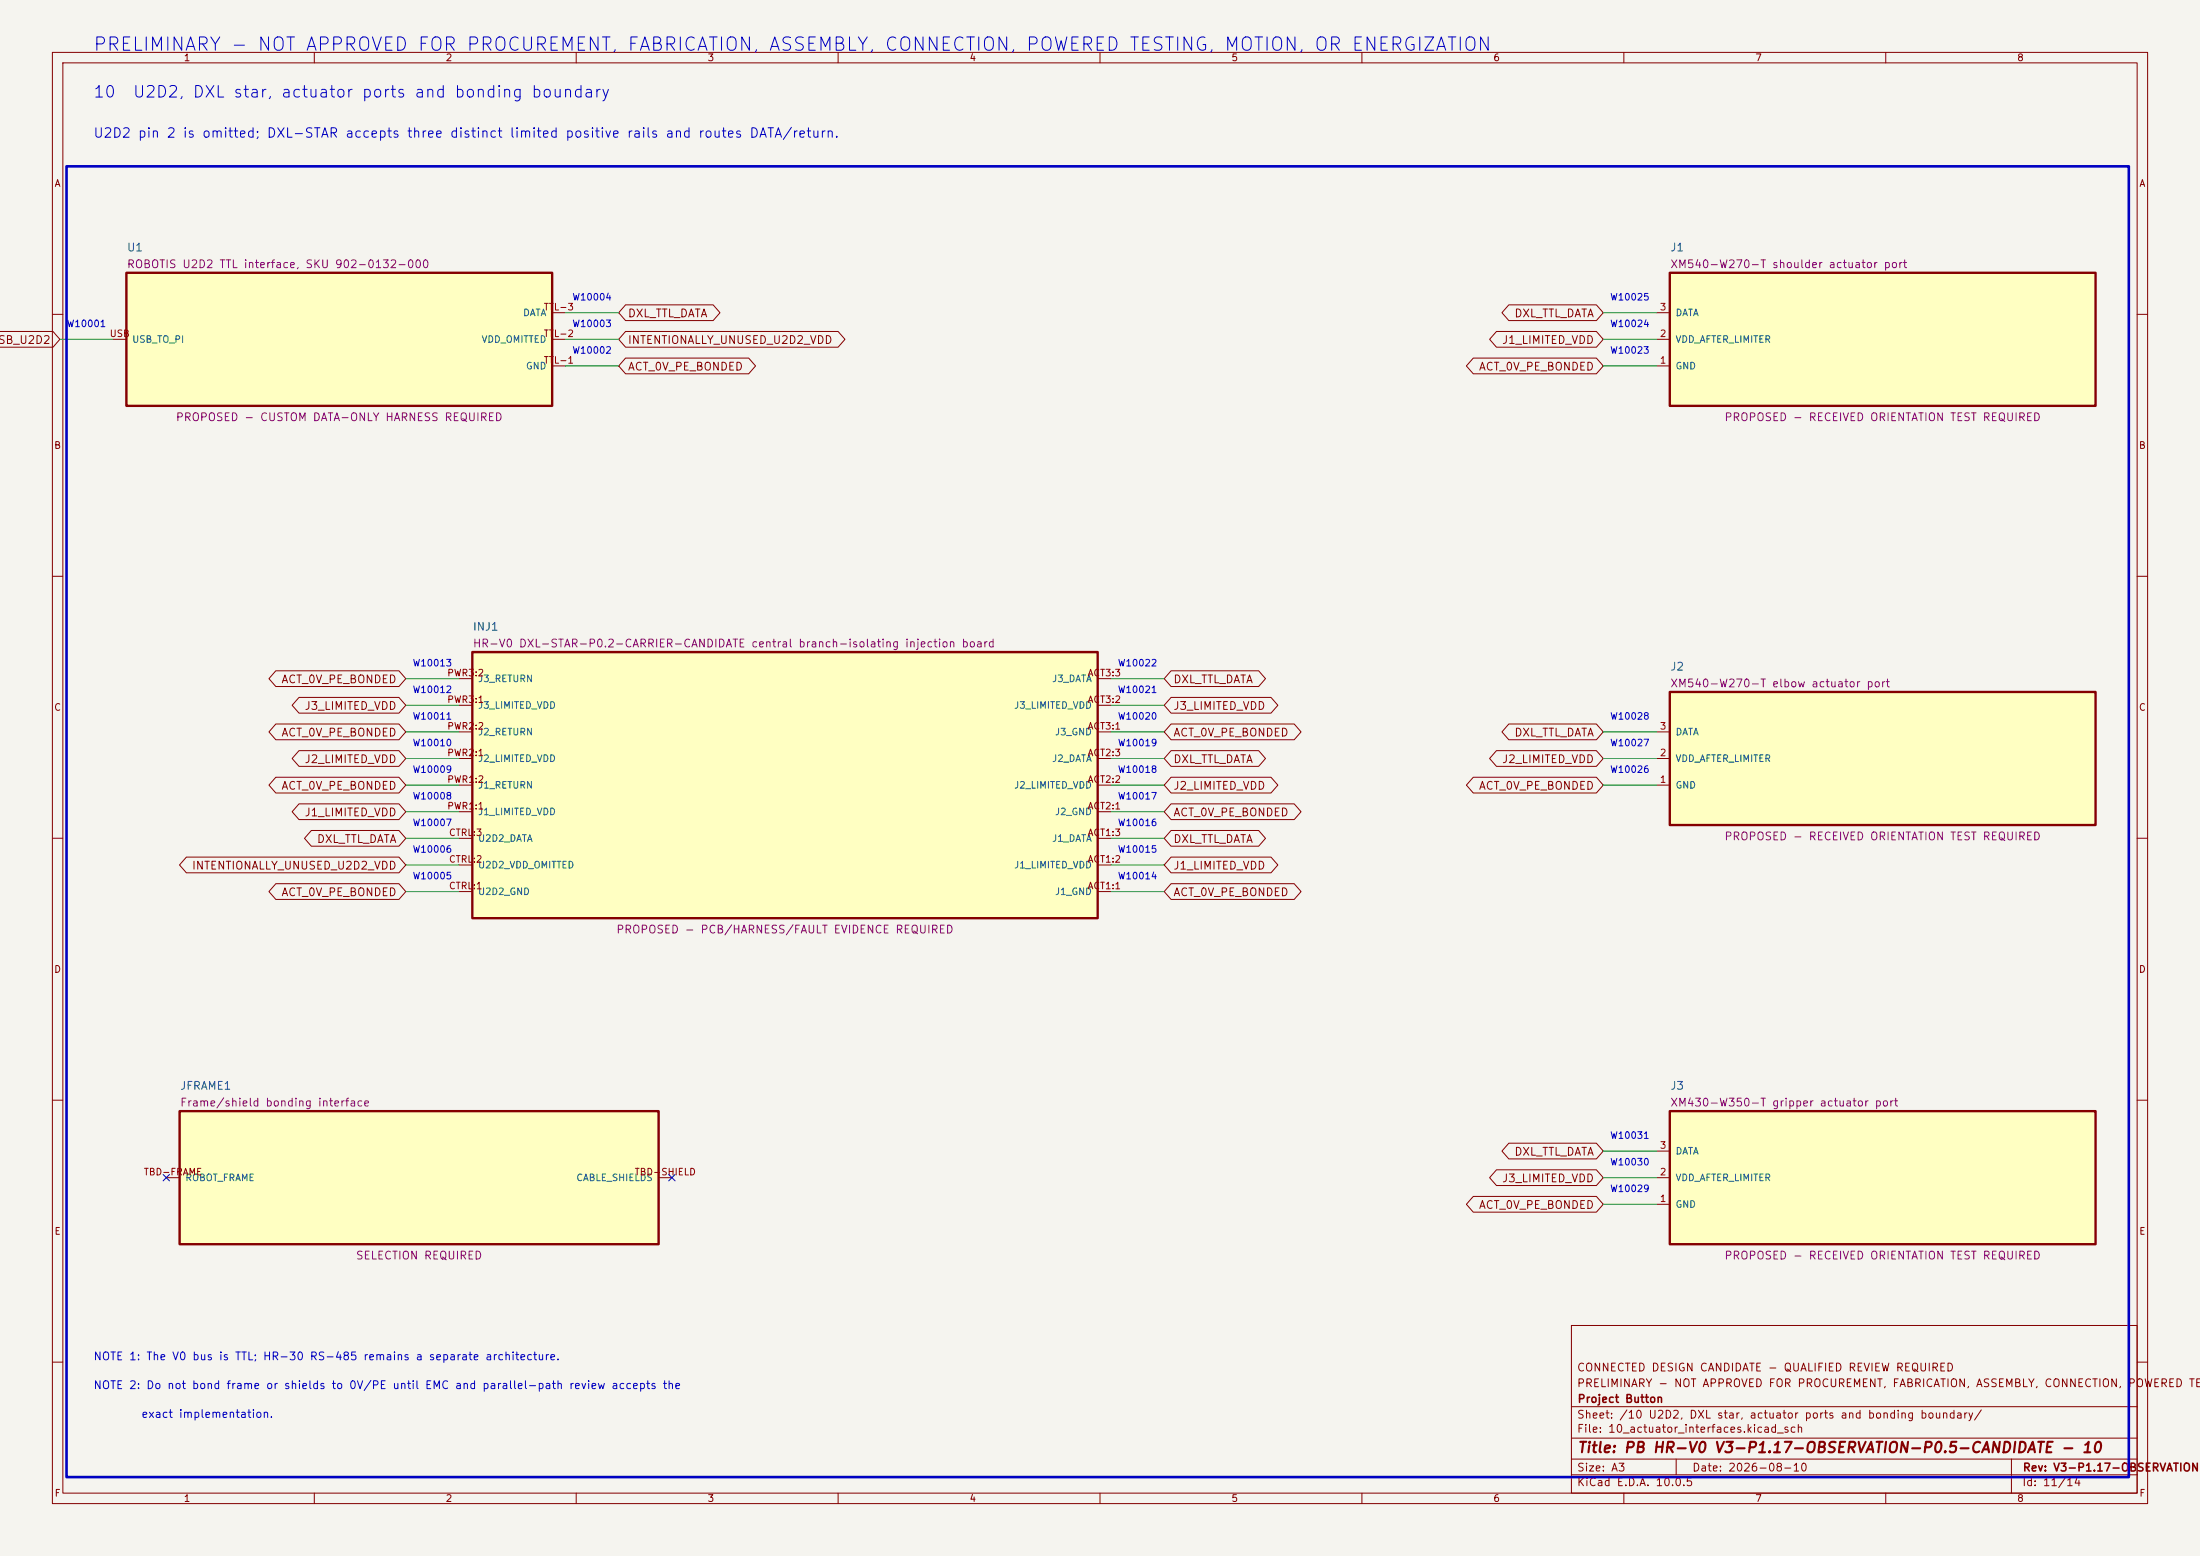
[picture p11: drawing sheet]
(kicad_sch
 (version 20250114) (generator "eeschema") (generator_version "10.0") (paper "A3")
 (title_block (title "PB HR-V0 V3-P1.17-OBSERVATION-P0.5-CANDIDATE - 10") (date "2026-08-10") (rev "V3-P1.17-OBSERVATION-P0.5-CANDIDATE")
  (company "Project Button") (comment 1 "PRELIMINARY - NOT APPROVED FOR PROCUREMENT, FABRICATION, ASSEMBLY, CONNECTION, POWERED TESTING, MOTION, OR ENERGIZATION") (comment 2 "CONNECTED DESIGN CANDIDATE - QUALIFIED REVIEW REQUIRED"))
 (lib_symbols (symbol "PBV3:U1"
   (pin_names (offset 1.016)) (exclude_from_sim no) (in_bom yes) (on_board yes)
   (property "Reference" "U1" (at -40.64 -16.70 0) (effects (font (size 1.50 1.50)) (justify left bottom)))
   (property "Value" "ROBOTIS U2D2 TTL interface, SKU 902-0132-000" (at 0.00 0.00 0) (effects (font (size 1.50 1.50)) (hide yes)))
   (property "Footprint" "" (at 0.00 0.00 0) (effects (font (size 1.50 1.50)) (hide yes)))
   (property "Datasheet" "https://emanual.robotis.com/docs/en/parts/interface/u2d2/" (at 0.00 0.00 0) (effects (font (size 1.50 1.50)) (hide yes)))
   (property "Description" "Pin 2 VDD is intentionally omitted from the project cable. Standard fully populated cables are prohibited in the protected-branch topology." (at 0.00 0.00 0) (effects (font (size 1.50 1.50)) (hide yes)))
   (property "Status" "PROPOSED - CUSTOM DATA-ONLY HARNESS REQUIRED" (at 0.00 15.70 0) (effects (font (size 1.50 1.50)) (justify bottom)))
   (property "Evidence" "" (at 0.00 0.00 0) (effects (font (size 1.50 1.50)) (hide yes)))
   (property "Display" "ROBOTIS U2D2 TTL interface, SKU 902-0132-000" (at -40.64 -13.50 0) (effects (font (size 1.50 1.50)) (justify left bottom)))
   (symbol "U1_0_1"
    (rectangle (start -40.64 -12.70) (end 40.64 12.70) (stroke (width 0.45) (type solid)) (fill (type background))))
   (symbol "U1_1_1" (pin passive line (at -43.18 0.00 0) (length 2.54) (name "USB TO PI" (effects (font (size 1.27 1.27)))) (number "USB" (effects (font (size 1.27 1.27))))) (pin passive line (at 43.18 -5.08 180) (length 2.54) (name "GND" (effects (font (size 1.27 1.27)))) (number "TTL-1" (effects (font (size 1.27 1.27))))) (pin passive line (at 43.18 0.00 180) (length 2.54) (name "VDD OMITTED" (effects (font (size 1.27 1.27)))) (number "TTL-2" (effects (font (size 1.27 1.27))))) (pin passive line (at 43.18 5.08 180) (length 2.54) (name "DATA" (effects (font (size 1.27 1.27)))) (number "TTL-3" (effects (font (size 1.27 1.27))))))
   (embedded_fonts no))
(symbol "PBV3:INJ1"
   (pin_names (offset 1.016)) (exclude_from_sim no) (in_bom yes) (on_board yes)
   (property "Reference" "INJ1" (at -59.69 -29.40 0) (effects (font (size 1.50 1.50)) (justify left bottom)))
   (property "Value" "HR-V0 DXL-STAR-P0.2-CARRIER-CANDIDATE central branch-isolating injection board" (at 0.00 0.00 0) (effects (font (size 1.50 1.50)) (hide yes)))
   (property "Footprint" "" (at 0.00 0.00 0) (effects (font (size 1.50 1.50)) (hide yes)))
   (property "Datasheet" "" (at 0.00 0.00 0) (effects (font (size 1.50 1.50)) (hide yes)))
   (property "Description" "One fixed central star board accepts three separately protected VDD/return branches, shares only DATA and common return, and leaves U2D2 pin 2 physically unrouted. Routed DXL-STAR-P0.2-CARRIER-CANDIDATE source exists; exact cable lengths, terminals, enclosure, signal-integrity, thermal, continuity and no-backfeed proof remain open." (at 0.00 0.00 0) (effects (font (size 1.50 1.50)) (hide yes)))
   (property "Status" "PROPOSED - PCB/HARNESS/FAULT EVIDENCE REQUIRED" (at 0.00 28.40 0) (effects (font (size 1.50 1.50)) (justify bottom)))
   (property "Evidence" "" (at 0.00 0.00 0) (effects (font (size 1.50 1.50)) (hide yes)))
   (property "Display" "HR-V0 DXL-STAR-P0.2-CARRIER-CANDIDATE central branch-isolating injection board" (at -59.69 -26.20 0) (effects (font (size 1.50 1.50)) (justify left bottom)))
   (symbol "INJ1_0_1"
    (rectangle (start -59.69 -25.40) (end 59.69 25.40) (stroke (width 0.45) (type solid)) (fill (type background))))
   (symbol "INJ1_1_1" (pin passive line (at -62.23 -20.32 0) (length 2.54) (name "U2D2 GND" (effects (font (size 1.27 1.27)))) (number "CTRL:1" (effects (font (size 1.27 1.27))))) (pin passive line (at -62.23 -15.24 0) (length 2.54) (name "U2D2 VDD OMITTED" (effects (font (size 1.27 1.27)))) (number "CTRL:2" (effects (font (size 1.27 1.27))))) (pin passive line (at -62.23 -10.16 0) (length 2.54) (name "U2D2 DATA" (effects (font (size 1.27 1.27)))) (number "CTRL:3" (effects (font (size 1.27 1.27))))) (pin passive line (at -62.23 -5.08 0) (length 2.54) (name "J1 LIMITED VDD" (effects (font (size 1.27 1.27)))) (number "PWR1:1" (effects (font (size 1.27 1.27))))) (pin passive line (at -62.23 0.00 0) (length 2.54) (name "J1 RETURN" (effects (font (size 1.27 1.27)))) (number "PWR1:2" (effects (font (size 1.27 1.27))))) (pin passive line (at -62.23 5.08 0) (length 2.54) (name "J2 LIMITED VDD" (effects (font (size 1.27 1.27)))) (number "PWR2:1" (effects (font (size 1.27 1.27))))) (pin passive line (at -62.23 10.16 0) (length 2.54) (name "J2 RETURN" (effects (font (size 1.27 1.27)))) (number "PWR2:2" (effects (font (size 1.27 1.27))))) (pin passive line (at -62.23 15.24 0) (length 2.54) (name "J3 LIMITED VDD" (effects (font (size 1.27 1.27)))) (number "PWR3:1" (effects (font (size 1.27 1.27))))) (pin passive line (at -62.23 20.32 0) (length 2.54) (name "J3 RETURN" (effects (font (size 1.27 1.27)))) (number "PWR3:2" (effects (font (size 1.27 1.27))))) (pin passive line (at 62.23 -20.32 180) (length 2.54) (name "J1 GND" (effects (font (size 1.27 1.27)))) (number "ACT1:1" (effects (font (size 1.27 1.27))))) (pin passive line (at 62.23 -15.24 180) (length 2.54) (name "J1 LIMITED VDD" (effects (font (size 1.27 1.27)))) (number "ACT1:2" (effects (font (size 1.27 1.27))))) (pin passive line (at 62.23 -10.16 180) (length 2.54) (name "J1 DATA" (effects (font (size 1.27 1.27)))) (number "ACT1:3" (effects (font (size 1.27 1.27))))) (pin passive line (at 62.23 -5.08 180) (length 2.54) (name "J2 GND" (effects (font (size 1.27 1.27)))) (number "ACT2:1" (effects (font (size 1.27 1.27))))) (pin passive line (at 62.23 0.00 180) (length 2.54) (name "J2 LIMITED VDD" (effects (font (size 1.27 1.27)))) (number "ACT2:2" (effects (font (size 1.27 1.27))))) (pin passive line (at 62.23 5.08 180) (length 2.54) (name "J2 DATA" (effects (font (size 1.27 1.27)))) (number "ACT2:3" (effects (font (size 1.27 1.27))))) (pin passive line (at 62.23 10.16 180) (length 2.54) (name "J3 GND" (effects (font (size 1.27 1.27)))) (number "ACT3:1" (effects (font (size 1.27 1.27))))) (pin passive line (at 62.23 15.24 180) (length 2.54) (name "J3 LIMITED VDD" (effects (font (size 1.27 1.27)))) (number "ACT3:2" (effects (font (size 1.27 1.27))))) (pin passive line (at 62.23 20.32 180) (length 2.54) (name "J3 DATA" (effects (font (size 1.27 1.27)))) (number "ACT3:3" (effects (font (size 1.27 1.27))))))
   (embedded_fonts no))
(symbol "PBV3:J1"
   (pin_names (offset 1.016)) (exclude_from_sim no) (in_bom yes) (on_board yes)
   (property "Reference" "J1" (at -40.64 -16.70 0) (effects (font (size 1.50 1.50)) (justify left bottom)))
   (property "Value" "XM540-W270-T shoulder actuator port" (at 0.00 0.00 0) (effects (font (size 1.50 1.50)) (hide yes)))
   (property "Footprint" "" (at 0.00 0.00 0) (effects (font (size 1.50 1.50)) (hide yes)))
   (property "Datasheet" "https://emanual.robotis.com/docs/en/dxl/x/xm540-w270/" (at 0.00 0.00 0) (effects (font (size 1.50 1.50)) (hide yes)))
   (property "Description" "ROBOTIS TTL pin names are controlled; plug/socket orientation and injection harness exact parts remain open." (at 0.00 0.00 0) (effects (font (size 1.50 1.50)) (hide yes)))
   (property "Status" "PROPOSED - RECEIVED ORIENTATION TEST REQUIRED" (at 0.00 15.70 0) (effects (font (size 1.50 1.50)) (justify bottom)))
   (property "Evidence" "" (at 0.00 0.00 0) (effects (font (size 1.50 1.50)) (hide yes)))
   (property "Display" "XM540-W270-T shoulder actuator port" (at -40.64 -13.50 0) (effects (font (size 1.50 1.50)) (justify left bottom)))
   (symbol "J1_0_1"
    (rectangle (start -40.64 -12.70) (end 40.64 12.70) (stroke (width 0.45) (type solid)) (fill (type background))))
   (symbol "J1_1_1" (pin passive line (at -43.18 -5.08 0) (length 2.54) (name "GND" (effects (font (size 1.27 1.27)))) (number "1" (effects (font (size 1.27 1.27))))) (pin passive line (at -43.18 0.00 0) (length 2.54) (name "VDD AFTER LIMITER" (effects (font (size 1.27 1.27)))) (number "2" (effects (font (size 1.27 1.27))))) (pin passive line (at -43.18 5.08 0) (length 2.54) (name "DATA" (effects (font (size 1.27 1.27)))) (number "3" (effects (font (size 1.27 1.27))))))
   (embedded_fonts no))
(symbol "PBV3:J2"
   (pin_names (offset 1.016)) (exclude_from_sim no) (in_bom yes) (on_board yes)
   (property "Reference" "J2" (at -40.64 -16.70 0) (effects (font (size 1.50 1.50)) (justify left bottom)))
   (property "Value" "XM540-W270-T elbow actuator port" (at 0.00 0.00 0) (effects (font (size 1.50 1.50)) (hide yes)))
   (property "Footprint" "" (at 0.00 0.00 0) (effects (font (size 1.50 1.50)) (hide yes)))
   (property "Datasheet" "https://emanual.robotis.com/docs/en/dxl/x/xm540-w270/" (at 0.00 0.00 0) (effects (font (size 1.50 1.50)) (hide yes)))
   (property "Description" "Same interface control as J1." (at 0.00 0.00 0) (effects (font (size 1.50 1.50)) (hide yes)))
   (property "Status" "PROPOSED - RECEIVED ORIENTATION TEST REQUIRED" (at 0.00 15.70 0) (effects (font (size 1.50 1.50)) (justify bottom)))
   (property "Evidence" "" (at 0.00 0.00 0) (effects (font (size 1.50 1.50)) (hide yes)))
   (property "Display" "XM540-W270-T elbow actuator port" (at -40.64 -13.50 0) (effects (font (size 1.50 1.50)) (justify left bottom)))
   (symbol "J2_0_1"
    (rectangle (start -40.64 -12.70) (end 40.64 12.70) (stroke (width 0.45) (type solid)) (fill (type background))))
   (symbol "J2_1_1" (pin passive line (at -43.18 -5.08 0) (length 2.54) (name "GND" (effects (font (size 1.27 1.27)))) (number "1" (effects (font (size 1.27 1.27))))) (pin passive line (at -43.18 0.00 0) (length 2.54) (name "VDD AFTER LIMITER" (effects (font (size 1.27 1.27)))) (number "2" (effects (font (size 1.27 1.27))))) (pin passive line (at -43.18 5.08 0) (length 2.54) (name "DATA" (effects (font (size 1.27 1.27)))) (number "3" (effects (font (size 1.27 1.27))))))
   (embedded_fonts no))
(symbol "PBV3:J3"
   (pin_names (offset 1.016)) (exclude_from_sim no) (in_bom yes) (on_board yes)
   (property "Reference" "J3" (at -40.64 -16.70 0) (effects (font (size 1.50 1.50)) (justify left bottom)))
   (property "Value" "XM430-W350-T gripper actuator port" (at 0.00 0.00 0) (effects (font (size 1.50 1.50)) (hide yes)))
   (property "Footprint" "" (at 0.00 0.00 0) (effects (font (size 1.50 1.50)) (hide yes)))
   (property "Datasheet" "https://emanual.robotis.com/docs/en/dxl/x/xm430-w350/" (at 0.00 0.00 0) (effects (font (size 1.50 1.50)) (hide yes)))
   (property "Description" "Exact actuator and gripper mechanical release remain open." (at 0.00 0.00 0) (effects (font (size 1.50 1.50)) (hide yes)))
   (property "Status" "PROPOSED - RECEIVED ORIENTATION TEST REQUIRED" (at 0.00 15.70 0) (effects (font (size 1.50 1.50)) (justify bottom)))
   (property "Evidence" "" (at 0.00 0.00 0) (effects (font (size 1.50 1.50)) (hide yes)))
   (property "Display" "XM430-W350-T gripper actuator port" (at -40.64 -13.50 0) (effects (font (size 1.50 1.50)) (justify left bottom)))
   (symbol "J3_0_1"
    (rectangle (start -40.64 -12.70) (end 40.64 12.70) (stroke (width 0.45) (type solid)) (fill (type background))))
   (symbol "J3_1_1" (pin passive line (at -43.18 -5.08 0) (length 2.54) (name "GND" (effects (font (size 1.27 1.27)))) (number "1" (effects (font (size 1.27 1.27))))) (pin passive line (at -43.18 0.00 0) (length 2.54) (name "VDD AFTER LIMITER" (effects (font (size 1.27 1.27)))) (number "2" (effects (font (size 1.27 1.27))))) (pin passive line (at -43.18 5.08 0) (length 2.54) (name "DATA" (effects (font (size 1.27 1.27)))) (number "3" (effects (font (size 1.27 1.27))))))
   (embedded_fonts no))
(symbol "PBV3:JFRAME1"
   (pin_names (offset 1.016)) (exclude_from_sim no) (in_bom yes) (on_board yes)
   (property "Reference" "JFRAME1" (at -45.72 -16.70 0) (effects (font (size 1.50 1.50)) (justify left bottom)))
   (property "Value" "Frame/shield bonding interface" (at 0.00 0.00 0) (effects (font (size 1.50 1.50)) (hide yes)))
   (property "Footprint" "" (at 0.00 0.00 0) (effects (font (size 1.50 1.50)) (hide yes)))
   (property "Datasheet" "" (at 0.00 0.00 0) (effects (font (size 1.50 1.50)) (hide yes)))
   (property "Description" "Do not connect frame or shield to 0V/PE until EMC and parallel-path review accepts the implementation." (at 0.00 0.00 0) (effects (font (size 1.50 1.50)) (hide yes)))
   (property "Status" "SELECTION REQUIRED" (at 0.00 15.70 0) (effects (font (size 1.50 1.50)) (justify bottom)))
   (property "Evidence" "" (at 0.00 0.00 0) (effects (font (size 1.50 1.50)) (hide yes)))
   (property "Display" "Frame/shield bonding interface" (at -45.72 -13.50 0) (effects (font (size 1.50 1.50)) (justify left bottom)))
   (symbol "JFRAME1_0_1"
    (rectangle (start -45.72 -12.70) (end 45.72 12.70) (stroke (width 0.45) (type solid)) (fill (type background))))
   (symbol "JFRAME1_1_1" (pin passive line (at -48.26 0.00 0) (length 2.54) (name "ROBOT FRAME" (effects (font (size 1.27 1.27)))) (number "TBD-FRAME" (effects (font (size 1.27 1.27))))) (pin passive line (at 48.26 0.00 180) (length 2.54) (name "CABLE SHIELDS" (effects (font (size 1.27 1.27)))) (number "TBD-SHIELD" (effects (font (size 1.27 1.27))))))
   (embedded_fonts no)))
 (text "PRELIMINARY - NOT APPROVED FOR PROCUREMENT, FABRICATION, ASSEMBLY, CONNECTION, POWERED TESTING, MOTION, OR ENERGIZATION" (exclude_from_sim no) (at 17.78 10.16 0) (effects (font (size 2.54 2.54)) (justify left bottom))) (text "10  U2D2, DXL star, actuator ports and bonding boundary" (exclude_from_sim no) (at 17.78 19.05 0) (effects (font (size 2.20 2.20)) (justify left bottom))) (text "U2D2 pin 2 is omitted; DXL-STAR accepts three distinct limited positive rails and routes DATA/return." (exclude_from_sim no) (at 17.78 26.67 0) (effects (font (size 1.80 1.80)) (justify left bottom))) (rectangle (start 12.70 31.75) (end 406.40 281.94) (stroke (width 0.50) (type solid)) (fill (type none))) (wire (pts (xy 21.59 64.77) (xy 11.43 64.77)) (stroke (width 0) (type default)))
(global_label "PI_USB_U2D2" (shape bidirectional) (at 11.43 64.77 180) (fields_autoplaced yes) (effects (font (size 1.50 1.50)) (justify right))
    (property "Intersheetrefs" "${INTERSHEET_REFS}" (at 11.43 67.31 0) (effects (font (size 1.27 1.27)) (hide yes))))
(text "W10001" (exclude_from_sim no) (at 16.51 62.77 0) (effects (font (size 1.27 1.27)) (justify bottom)))
(wire (pts (xy 107.95 69.85) (xy 118.11 69.85)) (stroke (width 0) (type default)))
(global_label "ACT_0V_PE_BONDED" (shape bidirectional) (at 118.11 69.85 0) (fields_autoplaced yes) (effects (font (size 1.50 1.50)) (justify left))
    (property "Intersheetrefs" "${INTERSHEET_REFS}" (at 118.11 72.39 0) (effects (font (size 1.27 1.27)) (hide yes))))
(text "W10002" (exclude_from_sim no) (at 113.03 67.85 0) (effects (font (size 1.27 1.27)) (justify bottom)))
(wire (pts (xy 107.95 64.77) (xy 118.11 64.77)) (stroke (width 0) (type default)))
(global_label "INTENTIONALLY_UNUSED_U2D2_VDD" (shape bidirectional) (at 118.11 64.77 0) (fields_autoplaced yes) (effects (font (size 1.50 1.50)) (justify left))
    (property "Intersheetrefs" "${INTERSHEET_REFS}" (at 118.11 67.31 0) (effects (font (size 1.27 1.27)) (hide yes))))
(text "W10003" (exclude_from_sim no) (at 113.03 62.77 0) (effects (font (size 1.27 1.27)) (justify bottom)))
(wire (pts (xy 107.95 59.69) (xy 118.11 59.69)) (stroke (width 0) (type default)))
(global_label "DXL_TTL_DATA" (shape bidirectional) (at 118.11 59.69 0) (fields_autoplaced yes) (effects (font (size 1.50 1.50)) (justify left))
    (property "Intersheetrefs" "${INTERSHEET_REFS}" (at 118.11 62.23 0) (effects (font (size 1.27 1.27)) (hide yes))))
(text "W10004" (exclude_from_sim no) (at 113.03 57.69 0) (effects (font (size 1.27 1.27)) (justify bottom))) (wire (pts (xy 87.63 170.18) (xy 77.47 170.18)) (stroke (width 0) (type default)))
(global_label "ACT_0V_PE_BONDED" (shape bidirectional) (at 77.47 170.18 180) (fields_autoplaced yes) (effects (font (size 1.50 1.50)) (justify right))
    (property "Intersheetrefs" "${INTERSHEET_REFS}" (at 77.47 172.72 0) (effects (font (size 1.27 1.27)) (hide yes))))
(text "W10005" (exclude_from_sim no) (at 82.55 168.18 0) (effects (font (size 1.27 1.27)) (justify bottom)))
(wire (pts (xy 87.63 165.10) (xy 77.47 165.10)) (stroke (width 0) (type default)))
(global_label "INTENTIONALLY_UNUSED_U2D2_VDD" (shape bidirectional) (at 77.47 165.10 180) (fields_autoplaced yes) (effects (font (size 1.50 1.50)) (justify right))
    (property "Intersheetrefs" "${INTERSHEET_REFS}" (at 77.47 167.64 0) (effects (font (size 1.27 1.27)) (hide yes))))
(text "W10006" (exclude_from_sim no) (at 82.55 163.10 0) (effects (font (size 1.27 1.27)) (justify bottom)))
(wire (pts (xy 87.63 160.02) (xy 77.47 160.02)) (stroke (width 0) (type default)))
(global_label "DXL_TTL_DATA" (shape bidirectional) (at 77.47 160.02 180) (fields_autoplaced yes) (effects (font (size 1.50 1.50)) (justify right))
    (property "Intersheetrefs" "${INTERSHEET_REFS}" (at 77.47 162.56 0) (effects (font (size 1.27 1.27)) (hide yes))))
(text "W10007" (exclude_from_sim no) (at 82.55 158.02 0) (effects (font (size 1.27 1.27)) (justify bottom)))
(wire (pts (xy 87.63 154.94) (xy 77.47 154.94)) (stroke (width 0) (type default)))
(global_label "J1_LIMITED_VDD" (shape bidirectional) (at 77.47 154.94 180) (fields_autoplaced yes) (effects (font (size 1.50 1.50)) (justify right))
    (property "Intersheetrefs" "${INTERSHEET_REFS}" (at 77.47 157.48 0) (effects (font (size 1.27 1.27)) (hide yes))))
(text "W10008" (exclude_from_sim no) (at 82.55 152.94 0) (effects (font (size 1.27 1.27)) (justify bottom)))
(wire (pts (xy 87.63 149.86) (xy 77.47 149.86)) (stroke (width 0) (type default)))
(global_label "ACT_0V_PE_BONDED" (shape bidirectional) (at 77.47 149.86 180) (fields_autoplaced yes) (effects (font (size 1.50 1.50)) (justify right))
    (property "Intersheetrefs" "${INTERSHEET_REFS}" (at 77.47 152.40 0) (effects (font (size 1.27 1.27)) (hide yes))))
(text "W10009" (exclude_from_sim no) (at 82.55 147.86 0) (effects (font (size 1.27 1.27)) (justify bottom)))
(wire (pts (xy 87.63 144.78) (xy 77.47 144.78)) (stroke (width 0) (type default)))
(global_label "J2_LIMITED_VDD" (shape bidirectional) (at 77.47 144.78 180) (fields_autoplaced yes) (effects (font (size 1.50 1.50)) (justify right))
    (property "Intersheetrefs" "${INTERSHEET_REFS}" (at 77.47 147.32 0) (effects (font (size 1.27 1.27)) (hide yes))))
(text "W10010" (exclude_from_sim no) (at 82.55 142.78 0) (effects (font (size 1.27 1.27)) (justify bottom)))
(wire (pts (xy 87.63 139.70) (xy 77.47 139.70)) (stroke (width 0) (type default)))
(global_label "ACT_0V_PE_BONDED" (shape bidirectional) (at 77.47 139.70 180) (fields_autoplaced yes) (effects (font (size 1.50 1.50)) (justify right))
    (property "Intersheetrefs" "${INTERSHEET_REFS}" (at 77.47 142.24 0) (effects (font (size 1.27 1.27)) (hide yes))))
(text "W10011" (exclude_from_sim no) (at 82.55 137.70 0) (effects (font (size 1.27 1.27)) (justify bottom)))
(wire (pts (xy 87.63 134.62) (xy 77.47 134.62)) (stroke (width 0) (type default)))
(global_label "J3_LIMITED_VDD" (shape bidirectional) (at 77.47 134.62 180) (fields_autoplaced yes) (effects (font (size 1.50 1.50)) (justify right))
    (property "Intersheetrefs" "${INTERSHEET_REFS}" (at 77.47 137.16 0) (effects (font (size 1.27 1.27)) (hide yes))))
(text "W10012" (exclude_from_sim no) (at 82.55 132.62 0) (effects (font (size 1.27 1.27)) (justify bottom)))
(wire (pts (xy 87.63 129.54) (xy 77.47 129.54)) (stroke (width 0) (type default)))
(global_label "ACT_0V_PE_BONDED" (shape bidirectional) (at 77.47 129.54 180) (fields_autoplaced yes) (effects (font (size 1.50 1.50)) (justify right))
    (property "Intersheetrefs" "${INTERSHEET_REFS}" (at 77.47 132.08 0) (effects (font (size 1.27 1.27)) (hide yes))))
(text "W10013" (exclude_from_sim no) (at 82.55 127.54 0) (effects (font (size 1.27 1.27)) (justify bottom)))
(wire (pts (xy 212.09 170.18) (xy 222.25 170.18)) (stroke (width 0) (type default)))
(global_label "ACT_0V_PE_BONDED" (shape bidirectional) (at 222.25 170.18 0) (fields_autoplaced yes) (effects (font (size 1.50 1.50)) (justify left))
    (property "Intersheetrefs" "${INTERSHEET_REFS}" (at 222.25 172.72 0) (effects (font (size 1.27 1.27)) (hide yes))))
(text "W10014" (exclude_from_sim no) (at 217.17 168.18 0) (effects (font (size 1.27 1.27)) (justify bottom)))
(wire (pts (xy 212.09 165.10) (xy 222.25 165.10)) (stroke (width 0) (type default)))
(global_label "J1_LIMITED_VDD" (shape bidirectional) (at 222.25 165.10 0) (fields_autoplaced yes) (effects (font (size 1.50 1.50)) (justify left))
    (property "Intersheetrefs" "${INTERSHEET_REFS}" (at 222.25 167.64 0) (effects (font (size 1.27 1.27)) (hide yes))))
(text "W10015" (exclude_from_sim no) (at 217.17 163.10 0) (effects (font (size 1.27 1.27)) (justify bottom)))
(wire (pts (xy 212.09 160.02) (xy 222.25 160.02)) (stroke (width 0) (type default)))
(global_label "DXL_TTL_DATA" (shape bidirectional) (at 222.25 160.02 0) (fields_autoplaced yes) (effects (font (size 1.50 1.50)) (justify left))
    (property "Intersheetrefs" "${INTERSHEET_REFS}" (at 222.25 162.56 0) (effects (font (size 1.27 1.27)) (hide yes))))
(text "W10016" (exclude_from_sim no) (at 217.17 158.02 0) (effects (font (size 1.27 1.27)) (justify bottom)))
(wire (pts (xy 212.09 154.94) (xy 222.25 154.94)) (stroke (width 0) (type default)))
(global_label "ACT_0V_PE_BONDED" (shape bidirectional) (at 222.25 154.94 0) (fields_autoplaced yes) (effects (font (size 1.50 1.50)) (justify left))
    (property "Intersheetrefs" "${INTERSHEET_REFS}" (at 222.25 157.48 0) (effects (font (size 1.27 1.27)) (hide yes))))
(text "W10017" (exclude_from_sim no) (at 217.17 152.94 0) (effects (font (size 1.27 1.27)) (justify bottom)))
(wire (pts (xy 212.09 149.86) (xy 222.25 149.86)) (stroke (width 0) (type default)))
(global_label "J2_LIMITED_VDD" (shape bidirectional) (at 222.25 149.86 0) (fields_autoplaced yes) (effects (font (size 1.50 1.50)) (justify left))
    (property "Intersheetrefs" "${INTERSHEET_REFS}" (at 222.25 152.40 0) (effects (font (size 1.27 1.27)) (hide yes))))
(text "W10018" (exclude_from_sim no) (at 217.17 147.86 0) (effects (font (size 1.27 1.27)) (justify bottom)))
(wire (pts (xy 212.09 144.78) (xy 222.25 144.78)) (stroke (width 0) (type default)))
(global_label "DXL_TTL_DATA" (shape bidirectional) (at 222.25 144.78 0) (fields_autoplaced yes) (effects (font (size 1.50 1.50)) (justify left))
    (property "Intersheetrefs" "${INTERSHEET_REFS}" (at 222.25 147.32 0) (effects (font (size 1.27 1.27)) (hide yes))))
(text "W10019" (exclude_from_sim no) (at 217.17 142.78 0) (effects (font (size 1.27 1.27)) (justify bottom)))
(wire (pts (xy 212.09 139.70) (xy 222.25 139.70)) (stroke (width 0) (type default)))
(global_label "ACT_0V_PE_BONDED" (shape bidirectional) (at 222.25 139.70 0) (fields_autoplaced yes) (effects (font (size 1.50 1.50)) (justify left))
    (property "Intersheetrefs" "${INTERSHEET_REFS}" (at 222.25 142.24 0) (effects (font (size 1.27 1.27)) (hide yes))))
(text "W10020" (exclude_from_sim no) (at 217.17 137.70 0) (effects (font (size 1.27 1.27)) (justify bottom)))
(wire (pts (xy 212.09 134.62) (xy 222.25 134.62)) (stroke (width 0) (type default)))
(global_label "J3_LIMITED_VDD" (shape bidirectional) (at 222.25 134.62 0) (fields_autoplaced yes) (effects (font (size 1.50 1.50)) (justify left))
    (property "Intersheetrefs" "${INTERSHEET_REFS}" (at 222.25 137.16 0) (effects (font (size 1.27 1.27)) (hide yes))))
(text "W10021" (exclude_from_sim no) (at 217.17 132.62 0) (effects (font (size 1.27 1.27)) (justify bottom)))
(wire (pts (xy 212.09 129.54) (xy 222.25 129.54)) (stroke (width 0) (type default)))
(global_label "DXL_TTL_DATA" (shape bidirectional) (at 222.25 129.54 0) (fields_autoplaced yes) (effects (font (size 1.50 1.50)) (justify left))
    (property "Intersheetrefs" "${INTERSHEET_REFS}" (at 222.25 132.08 0) (effects (font (size 1.27 1.27)) (hide yes))))
(text "W10022" (exclude_from_sim no) (at 217.17 127.54 0) (effects (font (size 1.27 1.27)) (justify bottom))) (wire (pts (xy 316.23 69.85) (xy 306.07 69.85)) (stroke (width 0) (type default)))
(global_label "ACT_0V_PE_BONDED" (shape bidirectional) (at 306.07 69.85 180) (fields_autoplaced yes) (effects (font (size 1.50 1.50)) (justify right))
    (property "Intersheetrefs" "${INTERSHEET_REFS}" (at 306.07 72.39 0) (effects (font (size 1.27 1.27)) (hide yes))))
(text "W10023" (exclude_from_sim no) (at 311.15 67.85 0) (effects (font (size 1.27 1.27)) (justify bottom)))
(wire (pts (xy 316.23 64.77) (xy 306.07 64.77)) (stroke (width 0) (type default)))
(global_label "J1_LIMITED_VDD" (shape bidirectional) (at 306.07 64.77 180) (fields_autoplaced yes) (effects (font (size 1.50 1.50)) (justify right))
    (property "Intersheetrefs" "${INTERSHEET_REFS}" (at 306.07 67.31 0) (effects (font (size 1.27 1.27)) (hide yes))))
(text "W10024" (exclude_from_sim no) (at 311.15 62.77 0) (effects (font (size 1.27 1.27)) (justify bottom)))
(wire (pts (xy 316.23 59.69) (xy 306.07 59.69)) (stroke (width 0) (type default)))
(global_label "DXL_TTL_DATA" (shape bidirectional) (at 306.07 59.69 180) (fields_autoplaced yes) (effects (font (size 1.50 1.50)) (justify right))
    (property "Intersheetrefs" "${INTERSHEET_REFS}" (at 306.07 62.23 0) (effects (font (size 1.27 1.27)) (hide yes))))
(text "W10025" (exclude_from_sim no) (at 311.15 57.69 0) (effects (font (size 1.27 1.27)) (justify bottom))) (wire (pts (xy 316.23 149.86) (xy 306.07 149.86)) (stroke (width 0) (type default)))
(global_label "ACT_0V_PE_BONDED" (shape bidirectional) (at 306.07 149.86 180) (fields_autoplaced yes) (effects (font (size 1.50 1.50)) (justify right))
    (property "Intersheetrefs" "${INTERSHEET_REFS}" (at 306.07 152.40 0) (effects (font (size 1.27 1.27)) (hide yes))))
(text "W10026" (exclude_from_sim no) (at 311.15 147.86 0) (effects (font (size 1.27 1.27)) (justify bottom)))
(wire (pts (xy 316.23 144.78) (xy 306.07 144.78)) (stroke (width 0) (type default)))
(global_label "J2_LIMITED_VDD" (shape bidirectional) (at 306.07 144.78 180) (fields_autoplaced yes) (effects (font (size 1.50 1.50)) (justify right))
    (property "Intersheetrefs" "${INTERSHEET_REFS}" (at 306.07 147.32 0) (effects (font (size 1.27 1.27)) (hide yes))))
(text "W10027" (exclude_from_sim no) (at 311.15 142.78 0) (effects (font (size 1.27 1.27)) (justify bottom)))
(wire (pts (xy 316.23 139.70) (xy 306.07 139.70)) (stroke (width 0) (type default)))
(global_label "DXL_TTL_DATA" (shape bidirectional) (at 306.07 139.70 180) (fields_autoplaced yes) (effects (font (size 1.50 1.50)) (justify right))
    (property "Intersheetrefs" "${INTERSHEET_REFS}" (at 306.07 142.24 0) (effects (font (size 1.27 1.27)) (hide yes))))
(text "W10028" (exclude_from_sim no) (at 311.15 137.70 0) (effects (font (size 1.27 1.27)) (justify bottom))) (wire (pts (xy 316.23 229.87) (xy 306.07 229.87)) (stroke (width 0) (type default)))
(global_label "ACT_0V_PE_BONDED" (shape bidirectional) (at 306.07 229.87 180) (fields_autoplaced yes) (effects (font (size 1.50 1.50)) (justify right))
    (property "Intersheetrefs" "${INTERSHEET_REFS}" (at 306.07 232.41 0) (effects (font (size 1.27 1.27)) (hide yes))))
(text "W10029" (exclude_from_sim no) (at 311.15 227.87 0) (effects (font (size 1.27 1.27)) (justify bottom)))
(wire (pts (xy 316.23 224.79) (xy 306.07 224.79)) (stroke (width 0) (type default)))
(global_label "J3_LIMITED_VDD" (shape bidirectional) (at 306.07 224.79 180) (fields_autoplaced yes) (effects (font (size 1.50 1.50)) (justify right))
    (property "Intersheetrefs" "${INTERSHEET_REFS}" (at 306.07 227.33 0) (effects (font (size 1.27 1.27)) (hide yes))))
(text "W10030" (exclude_from_sim no) (at 311.15 222.79 0) (effects (font (size 1.27 1.27)) (justify bottom)))
(wire (pts (xy 316.23 219.71) (xy 306.07 219.71)) (stroke (width 0) (type default)))
(global_label "DXL_TTL_DATA" (shape bidirectional) (at 306.07 219.71 180) (fields_autoplaced yes) (effects (font (size 1.50 1.50)) (justify right))
    (property "Intersheetrefs" "${INTERSHEET_REFS}" (at 306.07 222.25 0) (effects (font (size 1.27 1.27)) (hide yes))))
(text "W10031" (exclude_from_sim no) (at 311.15 217.71 0) (effects (font (size 1.27 1.27)) (justify bottom))) (no_connect (at 31.75 224.79))
(no_connect (at 128.27 224.79)) (text "NOTE 1: The V0 bus is TTL; HR-30 RS-485 remains a separate architecture." (exclude_from_sim no) (at 17.78 260.00 0) (effects (font (size 1.50 1.50)) (justify left bottom))) (text "NOTE 2: Do not bond frame or shields to 0V/PE until EMC and parallel-path review accepts the" (exclude_from_sim no) (at 17.78 265.50 0) (effects (font (size 1.50 1.50)) (justify left bottom))) (text "        exact implementation." (exclude_from_sim no) (at 17.78 271.00 0) (effects (font (size 1.50 1.50)) (justify left bottom)))
 (symbol
   (lib_id "PBV3:U1") (at 64.77 64.77 0) (unit 1) (exclude_from_sim no) (in_bom yes) (on_board yes) (dnp no)
   (property "Reference" "U1" (at 24.13 48.07 0) (effects (font (size 1.50 1.50)) (justify left bottom)))
   (property "Value" "ROBOTIS U2D2 TTL interface, SKU 902-0132-000" (at 64.77 64.77 0) (effects (font (size 1.50 1.50)) (hide yes)))
   (property "Footprint" "" (at 64.77 64.77 0) (effects (font (size 1.50 1.50)) (hide yes)))
   (property "Datasheet" "https://emanual.robotis.com/docs/en/parts/interface/u2d2/" (at 64.77 64.77 0) (effects (font (size 1.50 1.50)) (hide yes)))
   (property "Description" "Pin 2 VDD is intentionally omitted from the project cable. Standard fully populated cables are prohibited in the protected-branch topology." (at 64.77 64.77 0) (effects (font (size 1.50 1.50)) (hide yes)))
   (property "Status" "PROPOSED - CUSTOM DATA-ONLY HARNESS REQUIRED" (at 64.77 80.47 0) (effects (font (size 1.50 1.50)) (justify bottom)))
   (property "Evidence" "" (at 64.77 64.77 0) (effects (font (size 1.50 1.50)) (hide yes)))
   (property "Display" "ROBOTIS U2D2 TTL interface, SKU 902-0132-000" (at 24.13 51.27 0) (effects (font (size 1.50 1.50)) (justify left bottom))) (pin "TTL-1") (pin "TTL-2") (pin "TTL-3") (pin "USB"))
(symbol
   (lib_id "PBV3:INJ1") (at 149.86 149.86 0) (unit 1) (exclude_from_sim no) (in_bom yes) (on_board yes) (dnp no)
   (property "Reference" "INJ1" (at 90.17 120.46 0) (effects (font (size 1.50 1.50)) (justify left bottom)))
   (property "Value" "HR-V0 DXL-STAR-P0.2-CARRIER-CANDIDATE central branch-isolating injection board" (at 149.86 149.86 0) (effects (font (size 1.50 1.50)) (hide yes)))
   (property "Footprint" "" (at 149.86 149.86 0) (effects (font (size 1.50 1.50)) (hide yes)))
   (property "Datasheet" "" (at 149.86 149.86 0) (effects (font (size 1.50 1.50)) (hide yes)))
   (property "Description" "One fixed central star board accepts three separately protected VDD/return branches, shares only DATA and common return, and leaves U2D2 pin 2 physically unrouted. Routed DXL-STAR-P0.2-CARRIER-CANDIDATE source exists; exact cable lengths, terminals, enclosure, signal-integrity, thermal, continuity and no-backfeed proof remain open." (at 149.86 149.86 0) (effects (font (size 1.50 1.50)) (hide yes)))
   (property "Status" "PROPOSED - PCB/HARNESS/FAULT EVIDENCE REQUIRED" (at 149.86 178.26 0) (effects (font (size 1.50 1.50)) (justify bottom)))
   (property "Evidence" "" (at 149.86 149.86 0) (effects (font (size 1.50 1.50)) (hide yes)))
   (property "Display" "HR-V0 DXL-STAR-P0.2-CARRIER-CANDIDATE central branch-isolating injection board" (at 90.17 123.66 0) (effects (font (size 1.50 1.50)) (justify left bottom))) (pin "CTRL:1") (pin "CTRL:2") (pin "CTRL:3") (pin "PWR1:1") (pin "PWR1:2") (pin "PWR2:1") (pin "PWR2:2") (pin "PWR3:1") (pin "PWR3:2") (pin "ACT1:1") (pin "ACT1:2") (pin "ACT1:3") (pin "ACT2:1") (pin "ACT2:2") (pin "ACT2:3") (pin "ACT3:1") (pin "ACT3:2") (pin "ACT3:3"))
(symbol
   (lib_id "PBV3:J1") (at 359.41 64.77 0) (unit 1) (exclude_from_sim no) (in_bom yes) (on_board yes) (dnp no)
   (property "Reference" "J1" (at 318.77 48.07 0) (effects (font (size 1.50 1.50)) (justify left bottom)))
   (property "Value" "XM540-W270-T shoulder actuator port" (at 359.41 64.77 0) (effects (font (size 1.50 1.50)) (hide yes)))
   (property "Footprint" "" (at 359.41 64.77 0) (effects (font (size 1.50 1.50)) (hide yes)))
   (property "Datasheet" "https://emanual.robotis.com/docs/en/dxl/x/xm540-w270/" (at 359.41 64.77 0) (effects (font (size 1.50 1.50)) (hide yes)))
   (property "Description" "ROBOTIS TTL pin names are controlled; plug/socket orientation and injection harness exact parts remain open." (at 359.41 64.77 0) (effects (font (size 1.50 1.50)) (hide yes)))
   (property "Status" "PROPOSED - RECEIVED ORIENTATION TEST REQUIRED" (at 359.41 80.47 0) (effects (font (size 1.50 1.50)) (justify bottom)))
   (property "Evidence" "" (at 359.41 64.77 0) (effects (font (size 1.50 1.50)) (hide yes)))
   (property "Display" "XM540-W270-T shoulder actuator port" (at 318.77 51.27 0) (effects (font (size 1.50 1.50)) (justify left bottom))) (pin "1") (pin "2") (pin "3"))
(symbol
   (lib_id "PBV3:J2") (at 359.41 144.78 0) (unit 1) (exclude_from_sim no) (in_bom yes) (on_board yes) (dnp no)
   (property "Reference" "J2" (at 318.77 128.08 0) (effects (font (size 1.50 1.50)) (justify left bottom)))
   (property "Value" "XM540-W270-T elbow actuator port" (at 359.41 144.78 0) (effects (font (size 1.50 1.50)) (hide yes)))
   (property "Footprint" "" (at 359.41 144.78 0) (effects (font (size 1.50 1.50)) (hide yes)))
   (property "Datasheet" "https://emanual.robotis.com/docs/en/dxl/x/xm540-w270/" (at 359.41 144.78 0) (effects (font (size 1.50 1.50)) (hide yes)))
   (property "Description" "Same interface control as J1." (at 359.41 144.78 0) (effects (font (size 1.50 1.50)) (hide yes)))
   (property "Status" "PROPOSED - RECEIVED ORIENTATION TEST REQUIRED" (at 359.41 160.48 0) (effects (font (size 1.50 1.50)) (justify bottom)))
   (property "Evidence" "" (at 359.41 144.78 0) (effects (font (size 1.50 1.50)) (hide yes)))
   (property "Display" "XM540-W270-T elbow actuator port" (at 318.77 131.28 0) (effects (font (size 1.50 1.50)) (justify left bottom))) (pin "1") (pin "2") (pin "3"))
(symbol
   (lib_id "PBV3:J3") (at 359.41 224.79 0) (unit 1) (exclude_from_sim no) (in_bom yes) (on_board yes) (dnp no)
   (property "Reference" "J3" (at 318.77 208.09 0) (effects (font (size 1.50 1.50)) (justify left bottom)))
   (property "Value" "XM430-W350-T gripper actuator port" (at 359.41 224.79 0) (effects (font (size 1.50 1.50)) (hide yes)))
   (property "Footprint" "" (at 359.41 224.79 0) (effects (font (size 1.50 1.50)) (hide yes)))
   (property "Datasheet" "https://emanual.robotis.com/docs/en/dxl/x/xm430-w350/" (at 359.41 224.79 0) (effects (font (size 1.50 1.50)) (hide yes)))
   (property "Description" "Exact actuator and gripper mechanical release remain open." (at 359.41 224.79 0) (effects (font (size 1.50 1.50)) (hide yes)))
   (property "Status" "PROPOSED - RECEIVED ORIENTATION TEST REQUIRED" (at 359.41 240.49 0) (effects (font (size 1.50 1.50)) (justify bottom)))
   (property "Evidence" "" (at 359.41 224.79 0) (effects (font (size 1.50 1.50)) (hide yes)))
   (property "Display" "XM430-W350-T gripper actuator port" (at 318.77 211.29 0) (effects (font (size 1.50 1.50)) (justify left bottom))) (pin "1") (pin "2") (pin "3"))
(symbol
   (lib_id "PBV3:JFRAME1") (at 80.01 224.79 0) (unit 1) (exclude_from_sim no) (in_bom yes) (on_board yes) (dnp no)
   (property "Reference" "JFRAME1" (at 34.29 208.09 0) (effects (font (size 1.50 1.50)) (justify left bottom)))
   (property "Value" "Frame/shield bonding interface" (at 80.01 224.79 0) (effects (font (size 1.50 1.50)) (hide yes)))
   (property "Footprint" "" (at 80.01 224.79 0) (effects (font (size 1.50 1.50)) (hide yes)))
   (property "Datasheet" "" (at 80.01 224.79 0) (effects (font (size 1.50 1.50)) (hide yes)))
   (property "Description" "Do not connect frame or shield to 0V/PE until EMC and parallel-path review accepts the implementation." (at 80.01 224.79 0) (effects (font (size 1.50 1.50)) (hide yes)))
   (property "Status" "SELECTION REQUIRED" (at 80.01 240.49 0) (effects (font (size 1.50 1.50)) (justify bottom)))
   (property "Evidence" "" (at 80.01 224.79 0) (effects (font (size 1.50 1.50)) (hide yes)))
   (property "Display" "Frame/shield bonding interface" (at 34.29 211.29 0) (effects (font (size 1.50 1.50)) (justify left bottom))) (pin "TBD-FRAME") (pin "TBD-SHIELD"))
 (embedded_fonts no))
